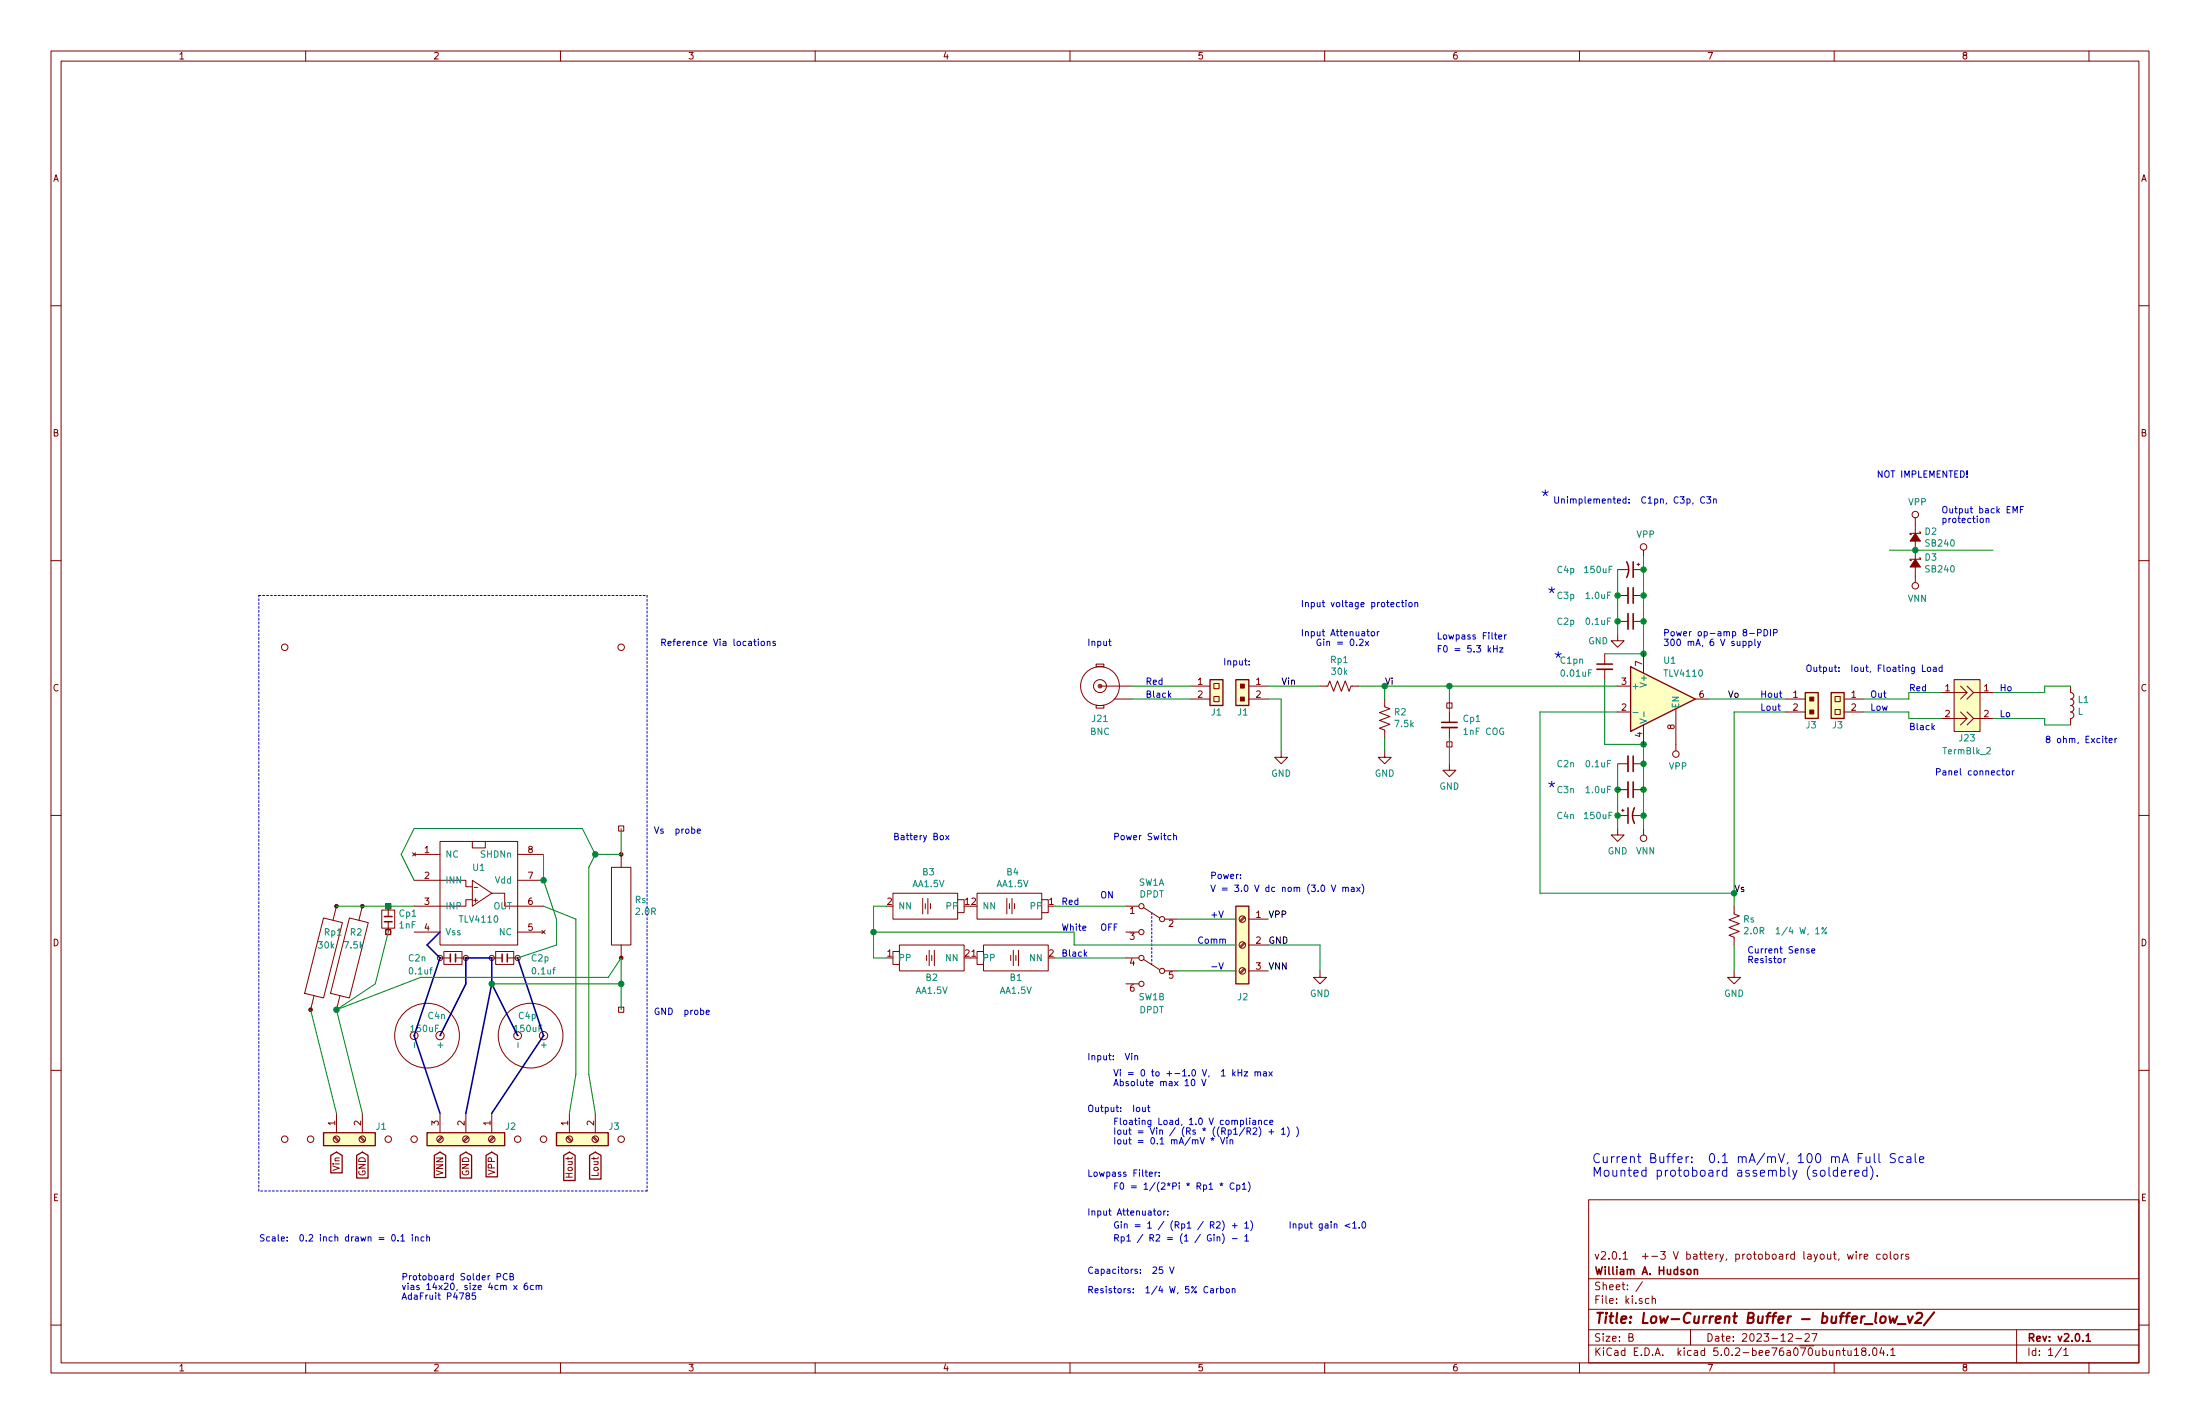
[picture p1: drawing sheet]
EESchema Schematic File Version 4
LIBS:ki-cache
EELAYER 26 0
EELAYER END
$Descr B 17000 11000
encoding utf-8
Sheet 1 1
Title "Low-Current Buffer - buffer_low_v2/"
Date "2023-12-27"
Rev "v2.0.1"
Comp "William A. Hudson"
Comment1 "v2.0.1  +-3 V battery, protoboard layout, wire colors"
Comment2 ""
Comment3 ""
Comment4 ""
$EndDescr
$Comp
L Device:C_Small C2p
U 1 1
P 12600 4800
F 0 "C2p" V 12600 4300 50  0000 C CNN
F 1 "0.1uF" V 12600 4550 50  0000 C CNN
F 2 "" H 12600 4800 50  0001 C CNN
F 3 "~" H 12600 4800 50  0001 C CNN
	1    12600 4800
	0    1    1    0   
$EndComp
$Comp
L Device:C_Small C2n
U 1 1
P 12600 5900
F 0 "C2n" V 12600 5400 50  0000 C CNN
F 1 "0.1uF" V 12600 5650 50  0000 C CNN
F 2 "" H 12600 5900 50  0001 C CNN
F 3 "~" H 12600 5900 50  0001 C CNN
	1    12600 5900
	0    1    1    0   
$EndComp
$Comp
L Device:CP1_Small C4p
U 1 1
P 12600 4400
F 0 "C4p" V 12600 3900 50  0000 C CNN
F 1 "150uF" V 12600 4150 50  0000 C CNN
F 2 "" H 12600 4400 50  0001 C CNN
F 3 "~" H 12600 4400 50  0001 C CNN
	1    12600 4400
	0    1    1    0   
$EndComp
$Comp
L Device:CP1_Small C4n
U 1 1
P 12600 6300
F 0 "C4n" V 12600 6800 50  0000 C CNN
F 1 "150uF" V 12600 6550 50  0000 C CNN
F 2 "" H 12600 6300 50  0001 C CNN
F 3 "~" H 12600 6300 50  0001 C CNN
	1    12600 6300
	0    -1   1    0   
$EndComp
$Comp
L Device:C_Small C1pn
U 1 1
P 12400 5150
F 0 "C1pn" H 12050 5200 50  0000 L CNN
F 1 "0.01uF" H 12050 5100 50  0000 L CNN
F 2 "" H 12400 5150 50  0001 C CNN
F 3 "~" H 12400 5150 50  0001 C CNN
	1    12400 5150
	1    0    0    -1  
$EndComp
$Comp
L Device:R_US Rs
U 1 1
P 13400 7150
F 0 "Rs" H 13332 7104 50  0000 R CNN
F 1 "2.0R  1/4 W, 1%" H 13332 7195 50  0000 R CNN
F 2 "" V 13440 7140 50  0001 C CNN
F 3 "~" H 13400 7150 50  0001 C CNN
	1    13400 7150
	-1   0    0    1   
$EndComp
$Comp
L _Local:GND #PWR0101
U 1 1
P 12500 6400
F 0 "#PWR0101" H 12500 6150 50  0001 C CNN
F 1 "GND" H 12500 6227 50  0000 C CNN
F 2 "" H 12400 6050 50  0001 C CNN
F 3 "" H 12500 6150 50  0001 C CNN
	1    12500 6400
	1    0    0    -1  
$EndComp
$Comp
L _Local:VNN #PWR0102
U 1 1
P 12700 6400
F 0 "#PWR0102" H 12700 6150 50  0001 C CNN
F 1 "VNN" H 12717 6227 50  0000 C CNN
F 2 "" H 12700 6400 50  0001 C CNN
F 3 "" H 12700 6400 50  0001 C CNN
	1    12700 6400
	1    0    0    -1  
$EndComp
Wire Wire Line
	12500 5500 11900 5500
Wire Wire Line
	13200 5400 13800 5400
Connection ~ 12700 5900
Wire Wire Line
	12700 5900 12700 6100
Connection ~ 12700 6100
Wire Wire Line
	12500 6400 12500 6300
Connection ~ 12500 6100
Wire Wire Line
	12500 6100 12500 5900
Wire Wire Line
	12400 5750 12700 5750
Connection ~ 12700 5750
Wire Wire Line
	12700 5750 12700 5900
Wire Wire Line
	12400 5050 12700 5050
Connection ~ 12700 5050
$Comp
L _Local:GND #PWR0104
U 1 1
P 12500 4900
F 0 "#PWR0104" H 12500 4650 50  0001 C CNN
F 1 "GND" H 12350 4850 50  0000 C CNN
F 2 "" H 12400 4550 50  0001 C CNN
F 3 "" H 12500 4650 50  0001 C CNN
	1    12500 4900
	1    0    0    -1  
$EndComp
Connection ~ 12700 4800
Wire Wire Line
	12700 4800 12700 5050
Wire Wire Line
	12500 4400 12500 4600
Connection ~ 12500 4800
Wire Wire Line
	12500 4800 12500 4900
$Comp
L _Local:VPP #PWR0105
U 1 1
P 12700 4300
F 0 "#PWR0105" H 12700 4550 50  0001 C CNN
F 1 "VPP" H 12717 4473 50  0000 C CNN
F 2 "" H 12700 4300 50  0001 C CNN
F 3 "" H 12700 4300 50  0001 C CNN
	1    12700 4300
	1    0    0    -1  
$EndComp
Wire Wire Line
	12700 4300 12700 4400
$Comp
L _Local:GND #PWR0106
U 1 1
P 13400 7500
F 0 "#PWR0106" H 13400 7250 50  0001 C CNN
F 1 "GND" H 13400 7327 50  0000 C CNN
F 2 "" H 13300 7150 50  0001 C CNN
F 3 "" H 13400 7250 50  0001 C CNN
	1    13400 7500
	1    0    0    -1  
$EndComp
Wire Wire Line
	12400 5250 12400 5750
Text Label 13350 5400 0    50   ~ 0
Vo
Text Label 13400 6900 0    50   ~ 0
Vs
Connection ~ 12700 4400
Wire Wire Line
	12700 4400 12700 4600
$Comp
L Device:C_Small C3p
U 1 1
P 12600 4600
F 0 "C3p" V 12600 4100 50  0000 C CNN
F 1 "1.0uF" V 12600 4350 50  0000 C CNN
F 2 "" H 12600 4600 50  0001 C CNN
F 3 "~" H 12600 4600 50  0001 C CNN
	1    12600 4600
	0    1    1    0   
$EndComp
Connection ~ 12700 4600
Wire Wire Line
	12700 4600 12700 4800
Connection ~ 12500 4600
Wire Wire Line
	12500 4600 12500 4800
Connection ~ 12500 6300
Wire Wire Line
	12500 6300 12500 6100
$Comp
L Device:C_Small C3n
U 1 1
P 12600 6100
F 0 "C3n" V 12600 5600 50  0000 C CNN
F 1 "1.0uF" V 12600 5850 50  0000 C CNN
F 2 "" H 12600 6100 50  0001 C CNN
F 3 "~" H 12600 6100 50  0001 C CNN
	1    12600 6100
	0    1    1    0   
$EndComp
Wire Wire Line
	12700 6400 12700 6300
Connection ~ 12700 6300
Wire Wire Line
	13400 6900 13400 7000
Text Notes 9350 6800 0    50   ~ 0
Power:
Text Notes 13950 5200 0    50   ~ 0
Output:  Iout, Floating Load\n
Text Notes 14450 5400 0    50   ~ 0
Out
Text Notes 14450 5500 0    50   ~ 0
Low
Text Notes 9350 7100 0    50   ~ 0
+V
Text Notes 9350 7500 0    50   ~ 0
-V
Text Notes 9350 6900 0    50   ~ 0
V = 3.0 V dc nom (3.0 V max)
Wire Wire Line
	13400 7300 13400 7500
Wire Wire Line
	12700 6100 12700 6300
Text Notes 12850 5000 0    50   ~ 0
Power op-amp 8-PDIP\n300 mA, 6 V supply
Wire Wire Line
	13400 6900 11900 6900
Text Notes 13500 7450 0    50   ~ 0
Current Sense\nResistor
$Comp
L Device:R_US R2
U 1 1
P 10700 5550
F 0 "R2" H 10632 5504 50  0000 R CNN
F 1 "7.5k" H 10632 5595 50  0000 R CNN
F 2 "" V 10740 5540 50  0001 C CNN
F 3 "~" H 10700 5550 50  0001 C CNN
	1    10700 5550
	-1   0    0    1   
$EndComp
$Comp
L Device:R_US Rp1
U 1 1
P 10350 5300
F 0 "Rp1" V 10145 5300 50  0000 C CNN
F 1 "30k" V 10236 5300 50  0000 C CNN
F 2 "" V 10390 5290 50  0001 C CNN
F 3 "~" H 10350 5300 50  0001 C CNN
	1    10350 5300
	0    1    1    0   
$EndComp
$Comp
L Device:C_Small Cp1
U 1 1
P 11200 5600
F 0 "Cp1" H 11300 5650 50  0000 L CNN
F 1 "1nF COG" H 11300 5550 50  0000 L CNN
F 2 "" H 11200 5600 50  0001 C CNN
F 3 "~" H 11200 5600 50  0001 C CNN
	1    11200 5600
	1    0    0    -1  
$EndComp
$Comp
L _Local:GND #PWR?
U 1 1
P 10700 5800
F 0 "#PWR?" H 10700 5550 50  0001 C CNN
F 1 "GND" H 10700 5627 50  0000 C CNN
F 2 "" H 10600 5450 50  0001 C CNN
F 3 "" H 10700 5550 50  0001 C CNN
	1    10700 5800
	1    0    0    -1  
$EndComp
$Comp
L _Local:GND #PWR?
U 1 1
P 11200 5900
F 0 "#PWR?" H 11200 5650 50  0001 C CNN
F 1 "GND" H 11200 5727 50  0000 C CNN
F 2 "" H 11100 5550 50  0001 C CNN
F 3 "" H 11200 5650 50  0001 C CNN
	1    11200 5900
	1    0    0    -1  
$EndComp
Wire Wire Line
	10700 5300 10700 5400
Wire Wire Line
	10500 5300 10700 5300
Wire Wire Line
	11200 5300 11200 5500
Connection ~ 11200 5300
$Comp
L _Local:Socket1 J?
U 1 1
P 11200 5750
F 0 "J?" H 11258 5796 50  0001 L CNN
F 1 "Socket1" H 11258 5705 50  0001 L CNN
F 2 "" H 11200 5750 50  0001 C CNN
F 3 "" H 11200 5750 50  0001 C CNN
	1    11200 5750
	1    0    0    -1  
$EndComp
$Comp
L _Local:Socket1 J?
U 1 1
P 11200 5450
F 0 "J?" H 11258 5496 50  0001 L CNN
F 1 "Socket1" H 11258 5405 50  0001 L CNN
F 2 "" H 11200 5450 50  0001 C CNN
F 3 "" H 11200 5450 50  0001 C CNN
	1    11200 5450
	1    0    0    -1  
$EndComp
Wire Wire Line
	10700 5700 10700 5800
Wire Wire Line
	11200 5700 11200 5900
$Comp
L _Local:Screw_TermB_01x03 J2
U 1 1
P 9600 7100
F 0 "J2" H 9550 6500 50  0000 L CNN
F 1 "Screw_TermB_01x03" H 9679 6851 50  0001 L CNN
F 2 "" H 9600 6900 50  0001 C CNN
F 3 "" H 9600 6900 50  0001 C CNN
	1    9600 7100
	-1   0    0    -1  
$EndComp
Text Label 9800 7100 0    50   ~ 0
VPP
Text Label 9800 7500 0    50   ~ 0
VNN
Wire Wire Line
	9800 7300 10200 7300
Wire Wire Line
	10200 7300 10200 7500
Text Label 9800 7300 0    50   ~ 0
GND
$Comp
L _Local:GND #PWR?
U 1 1
P 10200 7500
F 0 "#PWR?" H 10200 7250 50  0001 C CNN
F 1 "GND" H 10200 7327 50  0000 C CNN
F 2 "" H 10100 7150 50  0001 C CNN
F 3 "" H 10200 7250 50  0001 C CNN
	1    10200 7500
	1    0    0    -1  
$EndComp
Text Notes 9250 7300 0    50   ~ 0
Comm
Text Notes 9450 5150 0    50   ~ 0
Input:
Wire Wire Line
	11200 5300 12500 5300
$Comp
L _Local:Header_M1x02 J1
U 1 1
P 9600 5300
F 0 "J1" H 9550 5100 50  0000 L CNN
F 1 "Header_M1x02" H 9550 5000 50  0001 L CNN
F 2 "" H 9600 5300 50  0001 C CNN
F 3 "" H 9600 5300 50  0001 C CNN
	1    9600 5300
	-1   0    0    -1  
$EndComp
Wire Wire Line
	9800 5400 9900 5400
Wire Wire Line
	9900 5400 9900 5800
$Comp
L _Local:GND #PWR?
U 1 1
P 9900 5800
F 0 "#PWR?" H 9900 5550 50  0001 C CNN
F 1 "GND" H 9900 5627 50  0000 C CNN
F 2 "" H 9800 5450 50  0001 C CNN
F 3 "" H 9900 5550 50  0001 C CNN
	1    9900 5800
	1    0    0    -1  
$EndComp
Text Notes 10050 5000 0    50   ~ 0
Input Attenuator\n   Gin = 0.2x
Text Notes 11100 4950 0    50   ~ 0
Lowpass Filter
Text Notes 8400 9100 0    50   ~ 0
Lowpass Filter:  
Text Notes 8600 9200 0    50   ~ 0
F0 = 1/(2*Pi * Rp1 * Cp1)
Text Notes 11100 5050 0    50   ~ 0
F0 = 5.3 kHz
Text Notes 8400 8200 0    50   ~ 0
Input:  Vin
Text Notes 8600 8400 0    50   ~ 0
Vi = 0 to +-1.0 V,  1 kHz max\nAbsolute max 10 V
Text Notes 8400 8600 0    50   ~ 0
Output:  Iout
Text Notes 8600 8850 0    50   ~ 0
Floating Load, 1.0 V compliance\nIout = Vin / (Rs * ((Rp1/R2) + 1) )\nIout = 0.1 mA/mV * Vin
Text Label 9900 5300 0    50   ~ 0
Vin
Text Notes 12300 9100 0    70   ~ 0
Current Buffer:  0.1 mA/mV, 100 mA Full Scale\nMounted protoboard assembly (soldered).
Text Notes 8400 10000 0    50   ~ 0
Resistors:  1/4 W, 5% Carbon
$Comp
L Device:D_Schottky_Small_ALT D2
U 1 1
P 14800 4150
F 0 "D2" V 14754 4218 50  0000 L CNN
F 1 "SB240" V 14845 4218 50  0000 L CNN
F 2 "" V 14800 4150 50  0001 C CNN
F 3 "~" V 14800 4150 50  0001 C CNN
	1    14800 4150
	0    1    1    0   
$EndComp
$Comp
L Device:D_Schottky_Small_ALT D3
U 1 1
P 14800 4350
F 0 "D3" V 14754 4418 50  0000 L CNN
F 1 "SB240" V 14845 4418 50  0000 L CNN
F 2 "" V 14800 4350 50  0001 C CNN
F 3 "~" V 14800 4350 50  0001 C CNN
	1    14800 4350
	0    1    1    0   
$EndComp
Wire Wire Line
	14800 4250 15400 4250
Connection ~ 14800 4250
$Comp
L _Local:VNN #PWR?
U 1 1
P 14800 4450
F 0 "#PWR?" H 14800 4200 50  0001 C CNN
F 1 "VNN" H 14817 4277 50  0000 C CNN
F 2 "" H 14800 4450 50  0001 C CNN
F 3 "" H 14800 4450 50  0001 C CNN
	1    14800 4450
	1    0    0    -1  
$EndComp
$Comp
L _Local:VPP #PWR?
U 1 1
P 14800 4050
F 0 "#PWR?" H 14800 4300 50  0001 C CNN
F 1 "VPP" H 14817 4223 50  0000 C CNN
F 2 "" H 14800 4050 50  0001 C CNN
F 3 "" H 14800 4050 50  0001 C CNN
	1    14800 4050
	1    0    0    -1  
$EndComp
Text Notes 15000 4050 0    50   ~ 0
Output back EMF\nprotection
Wire Wire Line
	14600 4250 14800 4250
Text Notes 13600 5400 0    50   ~ 0
Hout
Text Notes 13600 5500 0    50   ~ 0
Lout
Wire Wire Line
	11900 5500 11900 6900
$Comp
L _Local:Header_M1x02 J3
U 1 1
P 14000 5400
F 0 "J3" H 13950 5200 50  0000 L CNN
F 1 "Header_M1x02" H 13950 5100 50  0001 L CNN
F 2 "" H 14000 5400 50  0001 C CNN
F 3 "" H 14000 5400 50  0001 C CNN
	1    14000 5400
	1    0    0    -1  
$EndComp
$Comp
L Device:L L1
U 1 1
P 16000 5450
F 0 "L1" H 16053 5496 50  0000 L CNN
F 1 "L" H 16053 5405 50  0000 L CNN
F 2 "" H 16000 5450 50  0001 C CNN
F 3 "~" H 16000 5450 50  0001 C CNN
	1    16000 5450
	1    0    0    -1  
$EndComp
Wire Wire Line
	14750 5400 14750 5350
Wire Wire Line
	14750 5500 14750 5550
Wire Wire Line
	14750 5550 15000 5550
Text Notes 15800 5750 0    50   ~ 0
8 ohm, Exciter
Wire Wire Line
	13800 5500 13400 5500
Wire Wire Line
	13400 5500 13400 6900
Connection ~ 13400 6900
$Comp
L _Local:Header_F1x02 J3
U 1 1
P 14200 5400
F 0 "J3" H 14200 5200 50  0000 C CNN
F 1 "J3" H 13950 5000 50  0001 C CNN
F 2 "" H 14200 5400 50  0001 C CNN
F 3 "" H 14200 5400 50  0001 C CNN
	1    14200 5400
	-1   0    0    -1  
$EndComp
Wire Wire Line
	14400 5400 14750 5400
Wire Wire Line
	14400 5500 14750 5500
$Comp
L _Local:TLV4110 U1
U 1 1
P 12800 5400
F 0 "U1" H 12850 5700 50  0000 L CNN
F 1 "TLV4110" H 12850 5600 50  0000 L CNN
F 2 "PDIP-8" H 13000 5800 50  0001 C CNN
F 3 "http://www.ti.com/lit/ds/symlink/tlv4110.pdf" H 12800 5600 50  0001 C CNN
	1    12800 5400
	1    0    0    -1  
$EndComp
Wire Wire Line
	9800 5300 10200 5300
Connection ~ 10700 5300
Wire Wire Line
	10700 5300 11200 5300
Text Notes 8400 9400 0    50   ~ 0
Input Attenuator:
Text Notes 8600 9500 0    50   ~ 0
Gin = 1 / (Rp1 / R2) + 1)       Input gain <1.0
Text Notes 8600 9600 0    50   ~ 0
Rp1 / R2 = (1 / Gin) - 1
Text Notes 8400 9850 0    50   ~ 0
Capacitors:  25 V
Text Notes 10050 4700 0    50   ~ 0
Input voltage protection
$Comp
L _Local:VPP #PWR?
U 1 1
P 12950 5750
F 0 "#PWR?" H 12950 6000 50  0001 C CNN
F 1 "VPP" H 12967 5923 50  0000 C CNN
F 2 "" H 12950 5750 50  0001 C CNN
F 3 "" H 12950 5750 50  0001 C CNN
	1    12950 5750
	1    0    0    1   
$EndComp
$Comp
L _Breadboard:OpAmp_Shutdown U1
U 1 1
P 3700 6600
F 0 "U1" H 3700 6500 50  0000 C CNN
F 1 "TLV4110" H 3700 6100 50  0000 C CNN
F 2 "" H 3700 6600 50  0001 C CNN
F 3 "" H 3700 6600 50  0001 C CNN
	1    3700 6600
	1    0    0    -1  
$EndComp
$Comp
L _Breadboard:R4_4_1 Rp1
U 1 1
P 2500 7400
F 0 "Rp1" H 2500 7600 50  0000 L CNN
F 1 "30k" H 2450 7500 50  0000 L CNN
F 2 "" H 2500 7400 50  0001 C CNN
F 3 "" H 2500 7400 50  0001 C CNN
	1    2500 7400
	1    0    0    -1  
$EndComp
$Comp
L _Breadboard:R4_4_1 R2
U 1 1
P 2700 7400
F 0 "R2" H 2700 7600 50  0000 L CNN
F 1 "7.5k" H 2650 7500 50  0000 L CNN
F 2 "" H 2700 7400 50  0001 C CNN
F 3 "" H 2700 7400 50  0001 C CNN
	1    2700 7400
	1    0    0    -1  
$EndComp
$Comp
L _Breadboard:C1_1_0 C2n
U 1 1
P 3500 7400
F 0 "C2n" V 3500 7050 50  0000 L CNN
F 1 "0.1uf" V 3600 7050 50  0000 L CNN
F 2 "" H 3500 7400 50  0001 C CNN
F 3 "" H 3500 7400 50  0001 C CNN
	1    3500 7400
	0    1    1    0   
$EndComp
Text GLabel 2600 8900 3    50   Input ~ 0
Vin
Text GLabel 3400 8900 3    50   Input ~ 0
VNN
Text GLabel 4400 8900 3    50   Input ~ 0
Hout
Text GLabel 3800 8900 3    50   Input ~ 0
VPP
Text GLabel 4600 8900 3    50   Input ~ 0
Lout
Text GLabel 2800 8900 3    50   Input ~ 0
GND
Wire Wire Line
	4200 6600 4200 6800
Text Notes 14500 3700 0    50   ~ 0
NOT IMPLEMENTED!
Text Notes 3100 10050 0    50   ~ 0
Protoboard Solder PCB\nvias 14x20, size 4cm x 6cm\nAdaFruit P4785
Text Label 10700 5300 0    50   ~ 0
Vi
$Comp
L _Local:Header_F1x02 J1
U 1 1
P 9400 5300
F 0 "J1" H 9400 5100 50  0000 C CNN
F 1 "J3" H 9150 4900 50  0001 C CNN
F 2 "" H 9400 5300 50  0001 C CNN
F 3 "" H 9400 5300 50  0001 C CNN
	1    9400 5300
	1    0    0    -1  
$EndComp
$Comp
L _Local:BNC_panel_iso J21
U 1 1
P 8500 5300
F 0 "J21" H 8500 5050 50  0000 C CNN
F 1 "BNC" H 8500 4950 50  0000 C CNN
F 2 "" H 8500 5300 50  0001 C CNN
F 3 "" H 8500 5300 50  0001 C CNN
	1    8500 5300
	1    0    0    -1  
$EndComp
$Comp
L _Breadboard:C1_1_0 C2p
U 1 1
P 3900 7400
F 0 "C2p" V 3900 7600 50  0000 L CNN
F 1 "0.1uf" V 4000 7600 50  0000 L CNN
F 2 "" H 3900 7400 50  0001 C CNN
F 3 "" H 3900 7400 50  0001 C CNN
	1    3900 7400
	0    1    1    0   
$EndComp
$Comp
L _Breadboard:cp_6r3mm_1_0 C4n
U 1 1
P 3300 8000
F 0 "C4n" V 3450 8150 50  0000 R CNN
F 1 "150uF" V 3350 8100 50  0000 R CNN
F 2 "" H 3300 8000 50  0001 C CNN
F 3 "" H 3300 8000 50  0001 C CNN
	1    3300 8000
	0    1    -1   0   
$EndComp
$Comp
L _Breadboard:cp_6r3mm_1_0 C4p
U 1 1
P 4100 8000
F 0 "C4p" V 4250 8050 50  0000 R CNN
F 1 "150uF" V 4150 8100 50  0000 R CNN
F 2 "" H 4100 8000 50  0001 C CNN
F 3 "" H 4100 8000 50  0001 C CNN
	1    4100 8000
	0    1    -1   0   
$EndComp
$Comp
L _Local:Socket1 J?
U 1 1
P 3000 7000
F 0 "J?" H 3048 7046 50  0001 L CNN
F 1 "Socket1" H 3048 6955 50  0001 L CNN
F 2 "" H 3000 7000 50  0001 C CNN
F 3 "" H 3000 7000 50  0001 C CNN
	1    3000 7000
	1    0    0    -1  
$EndComp
$Comp
L _Local:Screw_TermB_01x02 J3
U 1 1
P 4400 8800
F 0 "J3" V 4300 8500 50  0000 R CNN
F 1 "Header-2" V 4275 8470 50  0001 R CNN
F 2 "" H 4400 8800 50  0001 C CNN
F 3 "" H 4400 8800 50  0001 C CNN
	1    4400 8800
	0    -1   1    0   
$EndComp
$Comp
L _Local:Screw_TermB_01x03 J2
U 1 1
P 3800 8800
F 0 "J2" V 3700 8900 50  0000 L CNN
F 1 "Header-3" V 3764 8930 50  0001 L CNN
F 2 "" H 3800 8600 50  0001 C CNN
F 3 "" H 3800 8600 50  0001 C CNN
	1    3800 8800
	0    1    1    0   
$EndComp
Text GLabel 3600 8900 3    50   Input ~ 0
GND
$Comp
L _Local:Screw_TermB_01x02 J1
U 1 1
P 2600 8800
F 0 "J1" V 2500 8500 50  0000 R CNN
F 1 "Header-2" V 2475 8470 50  0001 R CNN
F 2 "" H 2600 8800 50  0001 C CNN
F 3 "" H 2600 8800 50  0001 C CNN
	1    2600 8800
	0    -1   1    0   
$EndComp
$Comp
L _Breadboard:R4_4_0 Rs
U 1 1
P 4800 7000
F 0 "Rs" H 4697 6954 50  0000 R CNN
F 1 "2.0R" H 4697 7045 50  0000 R CNN
F 2 "" H 4800 7000 50  0001 C CNN
F 3 "" H 4800 7000 50  0001 C CNN
	1    4800 7000
	-1   0    0    1   
$EndComp
$Comp
L _Local:Battery B4
U 1 1
P 7800 7000
F 0 "B4" H 7825 7265 50  0000 C CNN
F 1 "AA1.5V" H 7825 7174 50  0000 C CNN
F 2 "" H 7800 7000 50  0001 C CNN
F 3 "" H 7800 7000 50  0001 C CNN
	1    7800 7000
	1    0    0    -1  
$EndComp
$Comp
L _Local:Battery B3
U 1 1
P 7150 7000
F 0 "B3" H 7175 7265 50  0000 C CNN
F 1 "AA1.5V" H 7175 7174 50  0000 C CNN
F 2 "" H 7150 7000 50  0001 C CNN
F 3 "" H 7150 7000 50  0001 C CNN
	1    7150 7000
	1    0    0    -1  
$EndComp
$Comp
L _Local:Battery B2
U 1 1
P 7200 7400
F 0 "B2" H 7200 7250 50  0000 C CNN
F 1 "AA1.5V" H 7200 7150 50  0000 C CNN
F 2 "" H 7200 7400 50  0001 C CNN
F 3 "" H 7200 7400 50  0001 C CNN
	1    7200 7400
	-1   0    0    -1  
$EndComp
Wire Wire Line
	8150 7000 8700 7000
Wire Wire Line
	6850 7000 6750 7000
Wire Wire Line
	6750 7000 6750 7200
Wire Wire Line
	6750 7400 6850 7400
$Comp
L Switch:SW_DPDT_x2 SW1
U 1 1
P 8900 7100
F 0 "SW1" H 8900 7385 50  0000 C CNN
F 1 "DPDT" H 8900 7294 50  0000 C CNN
F 2 "" H 8900 7100 50  0001 C CNN
F 3 "" H 8900 7100 50  0001 C CNN
	1    8900 7100
	-1   0    0    -1  
$EndComp
$Comp
L Switch:SW_DPDT_x2 SW1
U 2 1
P 8900 7500
F 0 "SW1" H 8900 7300 50  0000 C CNN
F 1 "DPDT" H 8900 7200 50  0000 C CNN
F 2 "" H 8900 7500 50  0001 C CNN
F 3 "" H 8900 7500 50  0001 C CNN
	2    8900 7500
	-1   0    0    -1  
$EndComp
Wire Notes Line
	8900 7050 8900 7450
Wire Wire Line
	9550 7100 9100 7100
Wire Wire Line
	9550 7500 9100 7500
Text Notes 8500 6950 0    50   ~ 0
ON
Text Notes 8500 7200 0    50   ~ 0
OFF
Wire Wire Line
	6750 7200 8300 7200
Wire Wire Line
	8300 7200 8300 7300
Wire Wire Line
	8300 7300 9550 7300
Connection ~ 6750 7200
Wire Wire Line
	6750 7200 6750 7400
$Comp
L _Breadboard:Pin P?
U 1 1
P 4800 8800
F 0 "P?" H 4853 8846 50  0001 L CNN
F 1 "Pin" H 4853 8755 50  0001 L CNN
F 2 "" H 4800 8800 50  0001 C CNN
F 3 "" H 4800 8800 50  0001 C CNN
	1    4800 8800
	1    0    0    -1  
$EndComp
$Comp
L _Breadboard:Pin P?
U 1 1
P 4800 5000
F 0 "P?" H 4853 5046 50  0001 L CNN
F 1 "Pin" H 4853 4955 50  0001 L CNN
F 2 "" H 4800 5000 50  0001 C CNN
F 3 "" H 4800 5000 50  0001 C CNN
	1    4800 5000
	1    0    0    -1  
$EndComp
$Comp
L _Breadboard:Pin P?
U 1 1
P 2200 8800
F 0 "P?" H 2253 8846 50  0001 L CNN
F 1 "Pin" H 2253 8755 50  0001 L CNN
F 2 "" H 2200 8800 50  0001 C CNN
F 3 "" H 2200 8800 50  0001 C CNN
	1    2200 8800
	1    0    0    -1  
$EndComp
$Comp
L _Breadboard:Pin P?
U 1 1
P 2200 5000
F 0 "P?" H 2253 5046 50  0001 L CNN
F 1 "Pin" H 2253 4955 50  0001 L CNN
F 2 "" H 2200 5000 50  0001 C CNN
F 3 "" H 2200 5000 50  0001 C CNN
	1    2200 5000
	1    0    0    -1  
$EndComp
$Comp
L _Local:Socket1 J?
U 1 1
P 3000 7200
F 0 "J?" H 3048 7246 50  0001 L CNN
F 1 "Socket1" H 3048 7155 50  0001 L CNN
F 2 "" H 3000 7200 50  0001 C CNN
F 3 "" H 3000 7200 50  0001 C CNN
	1    3000 7200
	1    0    0    -1  
$EndComp
$Comp
L _Breadboard:C1_1_0 Cp1
U 1 1
P 3000 7100
F 0 "Cp1" H 3078 7146 50  0000 L CNN
F 1 "1nF" H 3078 7055 50  0000 L CNN
F 2 "" H 3000 7100 50  0001 C CNN
F 3 "" H 3000 7100 50  0001 C CNN
	1    3000 7100
	1    0    0    -1  
$EndComp
Wire Wire Line
	4200 6800 4300 7100
Wire Wire Line
	4300 7100 4300 7300
Wire Wire Line
	4300 7300 4000 7400
Connection ~ 4200 6800
Wire Bus Line
	4200 8000 3800 8600
Wire Bus Line
	4000 7400 4200 8000
Wire Wire Line
	4200 7000 4450 7100
Wire Wire Line
	4450 7100 4450 8300
Wire Wire Line
	4450 8300 4400 8600
Wire Wire Line
	4600 8600 4550 8300
Wire Wire Line
	4550 8300 4550 6700
Wire Wire Line
	2400 7800 2600 8600
Wire Wire Line
	2600 7800 2800 8600
Wire Wire Line
	2600 7000 3000 7000
Wire Wire Line
	3000 7000 3200 7000
Connection ~ 3000 7000
Wire Bus Line
	3200 8000 3400 8600
Wire Bus Line
	3200 8000 3400 7400
Wire Bus Line
	3400 7400 3300 7300
Wire Bus Line
	3300 7300 3400 7200
Wire Bus Line
	3600 7400 3800 7400
Wire Wire Line
	2600 7800 2900 7600
Wire Bus Line
	3600 8600 3800 7600
Wire Bus Line
	3600 7400 3600 7600
Wire Bus Line
	3400 8000 3600 7600
Wire Bus Line
	4000 8000 3800 7600
Wire Wire Line
	3200 6800 3100 6600
Wire Wire Line
	3100 6600 3200 6400
Wire Notes Line
	2000 9200 2000 4600
Wire Notes Line
	2000 4600 5000 4600
Wire Notes Line
	5000 4600 5000 9200
Wire Notes Line
	5000 9200 2000 9200
Wire Wire Line
	8750 5300 9200 5300
Wire Wire Line
	8750 5400 9200 5400
Text Notes 6900 6500 0    50   ~ 0
Battery Box
Text Notes 8600 6500 0    50   ~ 0
Power Switch
Text Notes 8400 5000 0    50   ~ 0
Input
$Comp
L _Local:TermBlk_2 J23
U 1 1
P 15200 5450
F 0 "J23" H 15200 5200 50  0000 C CNN
F 1 "TermBlk_2" H 15200 5100 50  0000 C CNN
F 2 "" H 15050 5450 50  0001 C CNN
F 3 "" H 15050 5450 50  0001 C CNN
	1    15200 5450
	1    0    0    -1  
$EndComp
Wire Wire Line
	14750 5350 15000 5350
Wire Wire Line
	16000 5300 15800 5300
Wire Wire Line
	15800 5300 15800 5350
Wire Wire Line
	15800 5350 15400 5350
Wire Wire Line
	16000 5600 15800 5600
Wire Wire Line
	15800 5600 15800 5550
Wire Wire Line
	15800 5550 15400 5550
Text Notes 2000 9600 0    50   ~ 0
Scale:  0.2 inch drawn = 0.1 inch
Text Notes 15450 5350 0    50   ~ 0
Ho
Text Notes 15450 5550 0    50   ~ 0
Lo
Text Notes 14950 6000 0    50   ~ 0
Panel connector
Text Notes 12000 3900 0    50   ~ 0
Unimplemented:  C1pn, C3p, C3n
Text Notes 5100 5000 0    50   ~ 0
Reference Via locations
Wire Wire Line
	2900 7600 3000 7200
Wire Wire Line
	4550 6700 4600 6600
Wire Wire Line
	4600 6600 4800 6600
$Comp
L _Local:Socket1 J?
U 1 1
P 4800 6400
F 0 "J?" H 4848 6446 50  0001 L CNN
F 1 "Socket1" H 4848 6355 50  0001 L CNN
F 2 "" H 4800 6400 50  0001 C CNN
F 3 "" H 4800 6400 50  0001 C CNN
	1    4800 6400
	1    0    0    -1  
$EndComp
$Comp
L _Local:Socket1 J?
U 1 1
P 4800 7800
F 0 "J?" H 4848 7846 50  0001 L CNN
F 1 "Socket1" H 4848 7755 50  0001 L CNN
F 2 "" H 4800 7800 50  0001 C CNN
F 3 "" H 4800 7800 50  0001 C CNN
	1    4800 7800
	1    0    0    -1  
$EndComp
Wire Wire Line
	4800 6400 4800 6600
Text Notes 5050 7850 0    50   ~ 0
GND  probe
Text Notes 5050 6450 0    50   ~ 0
Vs  probe
Wire Wire Line
	3200 6400 4500 6400
Wire Wire Line
	4600 6600 4500 6400
Connection ~ 4600 6600
Wire Bus Line
	3800 7400 3800 7600
Wire Wire Line
	4800 7400 4800 7600
Wire Wire Line
	3800 7600 4800 7600
Connection ~ 3800 7600
Connection ~ 4800 7600
Wire Wire Line
	4800 7600 4800 7800
Wire Wire Line
	2600 7800 3250 7550
Wire Wire Line
	3250 7550 4700 7550
Wire Wire Line
	4700 7550 4800 7400
Connection ~ 2600 7800
$Comp
L _Breadboard:Pin P?
U 1 1
P 2400 8800
F 0 "P?" H 2453 8846 50  0001 L CNN
F 1 "Pin" H 2453 8755 50  0001 L CNN
F 2 "" H 2400 8800 50  0001 C CNN
F 3 "" H 2400 8800 50  0001 C CNN
	1    2400 8800
	1    0    0    -1  
$EndComp
$Comp
L _Breadboard:Pin P?
U 1 1
P 3000 8800
F 0 "P?" H 3053 8846 50  0001 L CNN
F 1 "Pin" H 3053 8755 50  0001 L CNN
F 2 "" H 3000 8800 50  0001 C CNN
F 3 "" H 3000 8800 50  0001 C CNN
	1    3000 8800
	1    0    0    -1  
$EndComp
$Comp
L _Breadboard:Pin P?
U 1 1
P 3200 8800
F 0 "P?" H 3253 8846 50  0001 L CNN
F 1 "Pin" H 3253 8755 50  0001 L CNN
F 2 "" H 3200 8800 50  0001 C CNN
F 3 "" H 3200 8800 50  0001 C CNN
	1    3200 8800
	1    0    0    -1  
$EndComp
$Comp
L _Breadboard:Pin P?
U 1 1
P 4000 8800
F 0 "P?" H 4053 8846 50  0001 L CNN
F 1 "Pin" H 4053 8755 50  0001 L CNN
F 2 "" H 4000 8800 50  0001 C CNN
F 3 "" H 4000 8800 50  0001 C CNN
	1    4000 8800
	1    0    0    -1  
$EndComp
$Comp
L _Breadboard:Pin P?
U 1 1
P 4200 8800
F 0 "P?" H 4253 8846 50  0001 L CNN
F 1 "Pin" H 4253 8755 50  0001 L CNN
F 2 "" H 4200 8800 50  0001 C CNN
F 3 "" H 4200 8800 50  0001 C CNN
	1    4200 8800
	1    0    0    -1  
$EndComp
$Comp
L _Local:Battery B1
U 1 1
P 7850 7400
F 0 "B1" H 7850 7250 50  0000 C CNN
F 1 "AA1.5V" H 7850 7150 50  0000 C CNN
F 2 "" H 7850 7400 50  0001 C CNN
F 3 "" H 7850 7400 50  0001 C CNN
	1    7850 7400
	-1   0    0    -1  
$EndComp
Wire Wire Line
	8150 7400 8700 7400
Text Notes 11950 4650 0    100  ~ 0
*
Text Notes 12000 5150 0    100  ~ 0
*
Text Notes 11950 6150 0    100  ~ 0
*
Text Notes 11900 3900 0    100  ~ 0
*
Text Notes 8200 7000 0    50   ~ 0
Red
Text Notes 8200 7400 0    50   ~ 0
Black
Text Notes 8200 7200 0    50   ~ 0
White
Text Notes 8850 5300 0    50   ~ 0
Red
Text Notes 8850 5400 0    50   ~ 0
Black
Text Notes 14750 5350 0    50   ~ 0
Red
Text Notes 14750 5650 0    50   ~ 0
Black
$EndSCHEMATC
